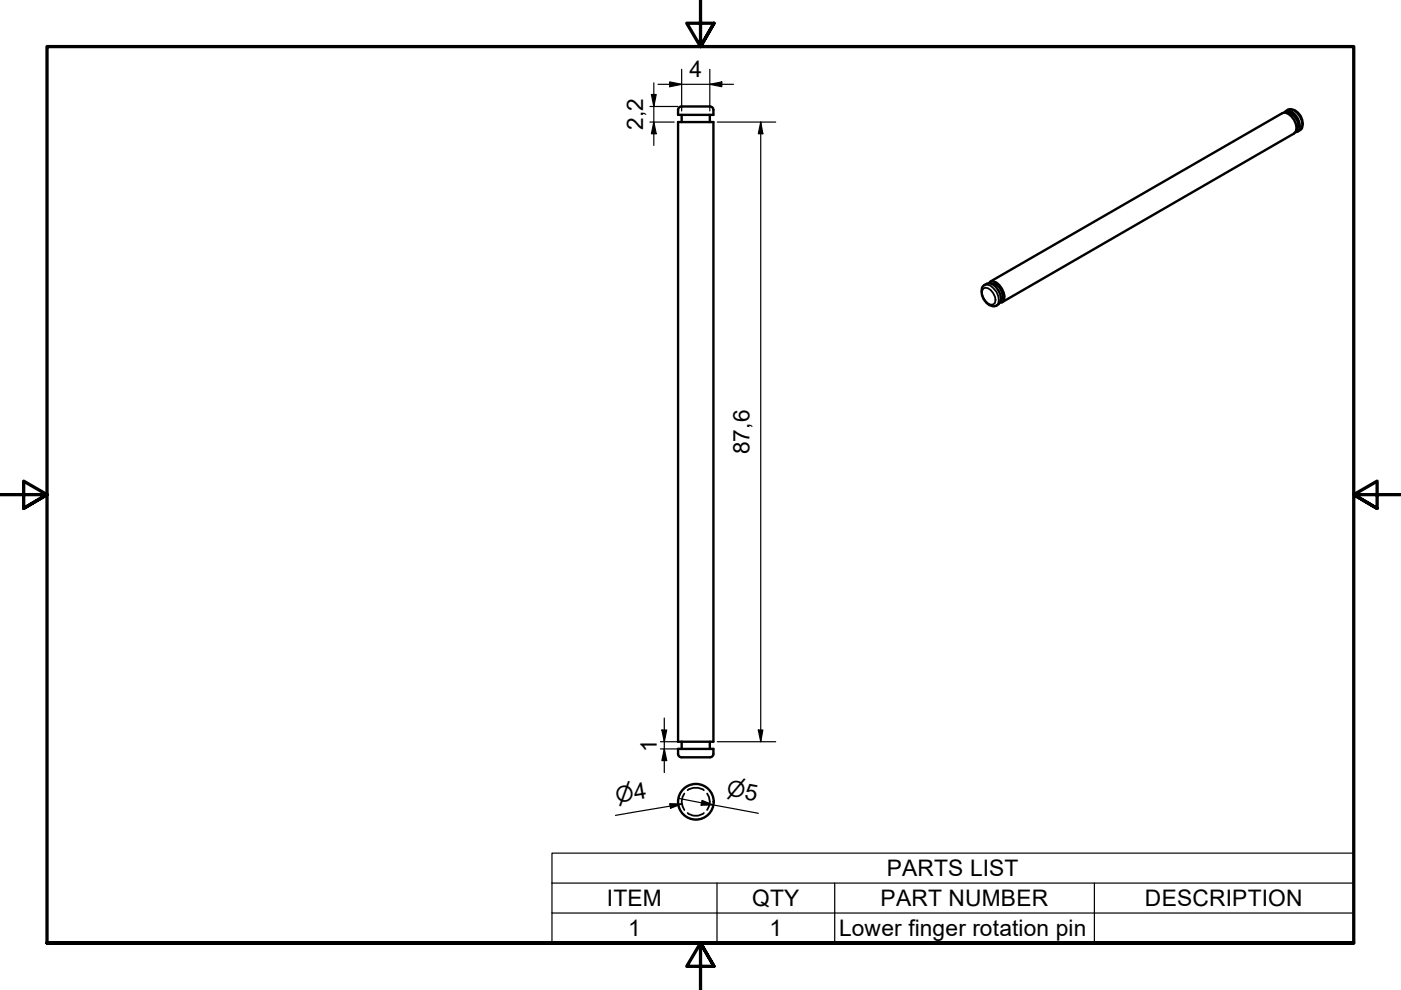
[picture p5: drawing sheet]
<svg xmlns="http://www.w3.org/2000/svg" width="297mm" height="210mm" viewBox="0 0 297 210" stroke-linecap="round" stroke-linejoin="round" font-family="sans-serif">
<!-- layer: Visible (ISO) -->
<g fill="none" stroke="#000" stroke-width=".51">
<path d="M143.8 25.9h7.5v131.4h-7.5zM144.5 24.4v1.5M144.5 22.6h6M150.5 24.4v1.5M150.5 22.6a.73 .73 0 0 1 .8 .7v1.1h-7.5v-1.1a.73 .73 0 0 1 .7-.7M272.3 23.8l.4-.3a2.22 2.22 0 0 1 2.4 1.5 2.5 2.5 0 0 1 .1 2.8l-.5 .2M272.6 23.6a1.68 1.68 0 0 1 2.6 .3 3 3 0 0 1 .7 3.5l-.8 .5M272.9 24a2.08 2.08 0 0 1 2.1 1.6l.3 .7-.1 .7-.3 .5M209.9 59.7l62-35.7a2.22 2.22 0 0 1 2.5 1.4 2.2 2.2 0 0 1 0 2.9l-62 35.8M208.4 60.7a1.78 1.78 0 0 1 2.7 .1 3.4 3.4 0 0 1 1 3.2 1.73 1.73 0 0 1-3 .2 3 3 0 0 1-.7-3.5zM209.6 60l.5-.3a2.2 2.2 0 0 1 2.3 1.5 2.26 2.26 0 0 1 .1 2.8l-.5 .2M210.2 60.2a1.97 1.97 0 0 1 2.1 1.6l.3 .7-.1 .7-.3 .4"/>
<path d="M144.5 157.3v1.5M150.5 157.3v1.5M144.5 160.6a.73 .73 0 0 1-.7-.8v-1h7.5v1a.73 .73 0 0 1-.8 .8M144.5 160.6h6"/>
<circle cx="147.5" cy="170" r="3.8"/>
</g>
<!-- layer: Visible Narrow (ISO) -->
<path d="M273 23.3a2.25 2.25 0 0 1 2.6 1.4 2.2 2.2 0 0 1 0 2.9M208.5 61.2a1.58 1.58 0 0 1 2.1 .9 1.64 1.64 0 0 1 0 2.5 1.93 1.93 0 0 1-2.1-1.5l-.3-.8v-.6zM208.7 60.4h.6a3.4 3.4 0 0 1 2.3 4l-.3 .4" fill="none" stroke="#000" stroke-width=".38"/>
<!-- layer: Hidden (ISO) -->
<path d="M145.1 168.2a2.95 2.95 0 0 0 0 3.5M145.8 172.4a2.68 2.68 0 0 0 3.4 0M145.8 167.5a2.94 2.94 0 0 1 3.4 0M149.9 168.2a2.95 2.95 0 0 1 0 3.5" fill="none" stroke="#000" stroke-width=".38"/>
<!-- layer: Symbol (ISO) -->
<path d="M117 187.2v-6.3h170v6.3M117 187.2h170v6.4M117 187.2v12.7h170v-6.3M117 193.6h170M152 187.2v12.7M177 187.2v12.7M232 187.2v12.7" fill="none" stroke="#000" stroke-width=".25"/>
<!-- layer: Border (ISO) -->
<path d="M148.5 -.1v10l-2.9-5h5.8l-2.9 5 2.9-5M0 104.9h10l-5-2.9v5.8l5-2.9-5 2.9M297 104.9h-10l5-2.9v5.8l-5-2.9 5 2.9M10 199.9v-190h277v190h-277h277M151.4 204.9l-2.9-5 2.9 5h-5.8l2.9-5v10" fill="none" stroke="#000" stroke-width=".7"/>
<!-- layer: Dimension (ISO) -->
<g fill="none" stroke="#000" stroke-width=".25">
<path d="M138.6 17.6v13.2M139.5 17.9h16M142 17.4l2.5 .5-2.5 .5zM144.5 14.7v8.8M150.5 17.9l2.5-.5v1zM150.5 14.7v8.8M137.8 22.6h5.9M137.8 25.9h5.1M138.1 20h1l-.5 2.6zM138.6 25.9l.5 2.5h-1zM152.1 25.9h12.4M161.3 25.9l.4 2.5h-.9z"/>
<path d="M161.3 25.9v131.4M140 157.3h3.7M140 158.8h3.7M140.3 154.8h1.1l-.6 2.5zM140.8 158.8l.6 2.5h-1.1zM140.8 152.2v11.6M152.1 157.3h12.4M160.8 154.8h.9l-.4 2.5zM142 170.4l2.5 .1-2.3 .9zM143.8 169.3l17 3.1M144.5 170.5l-14 2.4M148.8 169.7l2.4 1h-2.5z"/>
</g>
<path d="M142 17.4l2.5 .5-2.5 .5zM150.5 17.9l2.5-.5v1zM138.1 20h1l-.5 2.6zM138.6 25.9l.5 2.5h-1zM161.3 25.9l.4 2.5h-.9zM140.3 154.8h1.1l-.6 2.5zM160.8 154.8h.9l-.4 2.5zM140.8 158.8l.6 2.5h-1.1zM142 170.4l2.5 .1-2.3 .9zM148.8 169.7l2.4 1h-2.5z" fill="#000"/>
<g font-size="4.8">
<text x="146.2" y="16.3">4</text>
<text x="136.3" y="27.6" transform="rotate(-90 136.3 27.6)">2,2</text>
<text x="158.9" y="96.3" transform="rotate(-90 158.9 96.3)">87,6</text>
<text x="139.3" y="159.4" transform="rotate(-90 139.3 159.4)">1</text>
<text x="188" y="185.8">PARTS LIST</text>
<text x="128.7" y="192.2">ITEM</text>
<text x="159.4" y="192.2">QTY</text>
<text x="186.7" y="192.2">PART NUMBER</text>
<text x="242.8" y="192.2">DESCRIPTION</text>
<text x="133.2" y="198.5">1</text>
<text x="163.1" y="198.5">1</text>
<text x="177.9" y="198.5">Lower finger rotation pin</text>
</g>
<g font-size="4.6">
<text x="130.8" y="170.3" transform="rotate(-10 130.8 170.3)">⌀4</text>
<text x="153.9" y="168.6" transform="rotate(11 153.9 168.6)">⌀5</text>
</g>
</svg>
